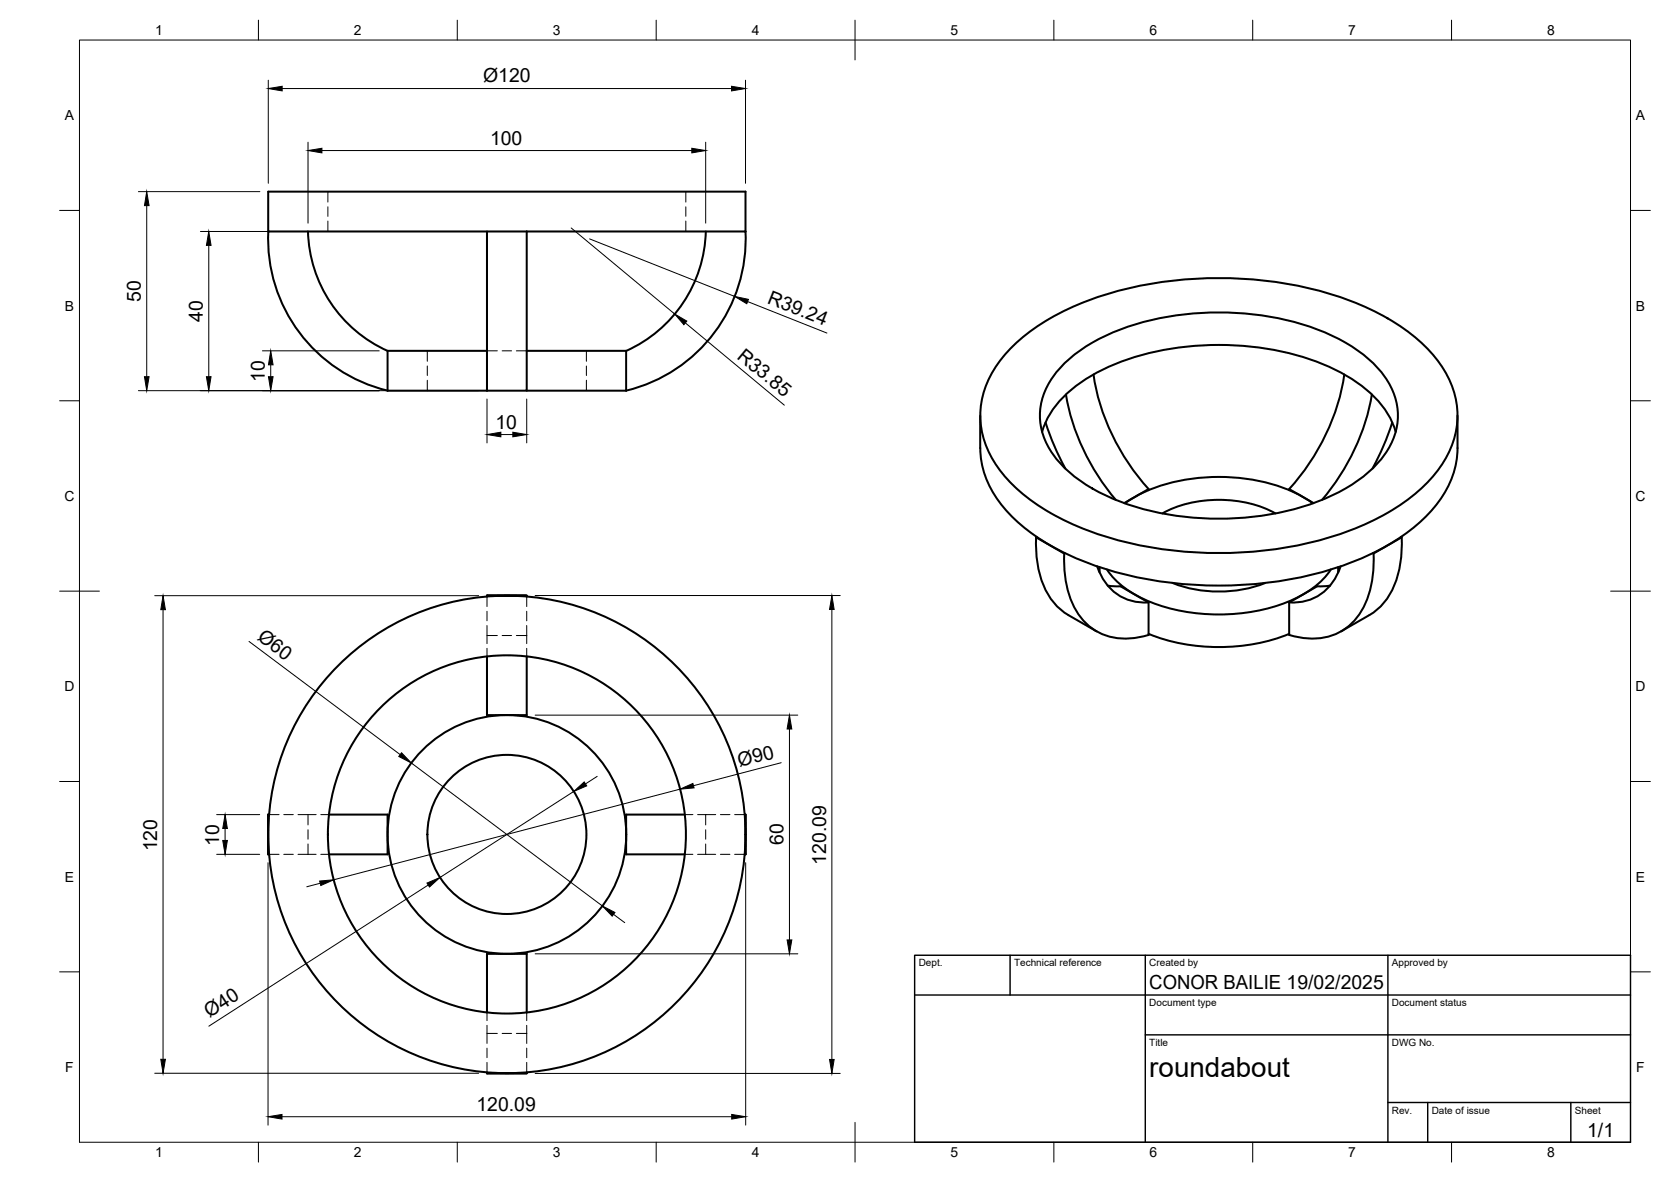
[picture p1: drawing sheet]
<svg xmlns="http://www.w3.org/2000/svg" width="420mm" height="297mm" viewBox="0 0 420 297" stroke-linecap="round" stroke-linejoin="round" font-family="sans-serif">
<!-- layer: Visible -->
<g fill="none" stroke="#000" stroke-width=".51">
<path d="M67.4 58.2v-10h120.1v10M67.4 58.2h55M67.5 58.2a39.2 39.2 0 0 0 30 40M77.4 58.2a33.9 33.9 0 0 0 20 30M132.4 58.2h55.1M132.4 58.2h-10v40M132.4 58.2v40h-10M177.5 58.2a33.9 33.9 0 0 1-20 30M187.5 58.2a39.2 39.2 0 0 1-30 40M97.5 88.2h24.9M97.5 98.2h24.9M97.5 88.2v10"/>
<path d="M132.4 88.2h25M132.4 98.2h25M157.4 88.2v10M254.3 87.4a58.1 58.1 0 0 1 26-14.1 99.4 99.4 0 0 1 59.2 2.3 50.9 50.9 0 0 1 21 13.8 21.8 21.8 0 0 1 4 23.8 36.3 36.3 0 0 1-15.6 15.7 86.9 86.9 0 0 1-42.4 10.1 86.9 86.9 0 0 1-42.4-10.1 36.3 36.3 0 0 1-15.7-15.7 21.2 21.2 0 0 1 2.5-21.8zM267.1 91.9a46 46 0 0 1 22.4-11.5 73.6 73.6 0 0 1 44.2 3.4 33.8 33.8 0 0 1 14.8 11.3 16.2 16.2 0 0 1-1.2 20.3 39.1 39.1 0 0 1-18.6 11.6 73.6 73.6 0 0 1-49.4-1.9 33.8 33.8 0 0 1-14.8-11.3 16.2 16.2 0 0 1 1.2-20.3zM268 99.1a55.4 55.4 0 0 0 12.5 26.5M275 94.1a55.3 55.3 0 0 0 13.8 28.8M338 94.1a55.3 55.3 0 0 1-13.8 28.8M344.9 99.1a55.4 55.4 0 0 1-12.5 26.5M246.5 104.4v8.2a24.6 24.6 0 0 0 8.2 17.4 61.5 61.5 0 0 0 28.4 14.4 99.3 99.3 0 0 0 56.9-3.1 51.1 51.1 0 0 0 20.1-13.2 23.8 23.8 0 0 0 6.4-15.5v-8.2M262 108.5a23.4 23.4 0 0 1 10.5-12.9 60.9 60.9 0 0 1 31.1-8.9 66.1 66.1 0 0 1 35.1 7.8 26.8 26.8 0 0 1 11.7 12.4l.5 1.6M262.9 106.2l1.9 5.3 3.1 6.2"/>
<path d="M350.1 106.2l-2 5.3-3 6.2M260.5 135l7.1 4.1 .1-.1M260.5 135a24.6 24.6 0 0 0 4.3 16.2 13.7 13.7 0 0 0 3.8 3.4l7.1 4.1M260.6 134.9l-.1 .1M267.6 139.1a24.4 24.4 0 0 0 4.4 16.4 14.5 14.5 0 0 0 14.9 4.6l1.9-.5M282.9 126.5a41.5 41.5 0 0 1 25.3-6.6 40.5 40.5 0 0 1 21.9 6.6M288.8 123.2v-.3l-6.1 3.5M292.3 129a31.3 31.3 0 0 1 28.4 0M324.1 123.2v-.3l6.2 3.5M345.4 139.1a24.4 24.4 0 0 1-4.5 16.4 14.5 14.5 0 0 1-14.8 4.6l-1.9-.5M352.3 134.9l.1 .1-7 4.1-.2-.1M352.4 135a24.6 24.6 0 0 1-4.2 16.2 13.7 13.7 0 0 1-3.9 3.4"/>
<path d="M122.4 149.7h10zM122.4 149.7v.2M132.4 149.7v.2M275.9 142.3a12.4 12.4 0 0 0 12.9 9.1M276.5 142.5v1.4M278.3 143.1a24.2 24.2 0 0 0 12.7 8.8 48.2 48.2 0 0 0 35.8-2 21 21 0 0 0 7.8-6.8M278.5 147.2l3.2 .1 7.1 4.1v8.2M288.8 159.3a48.7 48.7 0 0 0 35.4 0M294.9 146.5a32.5 32.5 0 0 0 23.2 0M334.4 147.2l-3.2 .1-7.1 4.1v8.2M336.5 142.5v1.4M337.1 142.3a12.4 12.4 0 0 1-12.9 9.1"/>
<path d="M344.3 154.6l-7.1 4.1M122.4 165v14.7h10v-14.7M67.4 204.7v10M67.4 214.7h.2M67.6 204.7h-.2v10M82.7 204.7h14.8v10h-14.8M172.2 204.7h-14.8v10h14.8M187.2 204.7h.3M187.5 204.7v10h-.3M187.5 204.7v10M122.4 254.4v-14.7h10v14.7M122.4 269.5v.3"/>
<path d="M122.4 269.7h10M132.4 269.7l-10 .1M132.4 269.5v.2"/>
<circle cx="127.4" cy="209.7" r="60"/>
<circle cx="127.5" cy="209.7" r="30"/>
<circle cx="127.5" cy="209.7" r="20"/>
<circle cx="127.5" cy="209.7" r="45"/>
</g>
<!-- layer: Hidden -->
<g fill="none" stroke="#000" stroke-width=".25">
<path d="M82.4 48.2v2.6M82.4 52v2.4M82.4 55.5v2.7M172.4 48.2v2.6M172.4 52v2.4M172.4 55.5v2.7M107.4 88.2v2.6M107.4 92v2.4M107.4 95.6v2.6M122.4 88.2h2.7M126.3 88.2h2.3M129.8 88.2h2.6"/>
<path d="M147.4 88.2v2.6M147.4 92v2.4M147.4 95.6v2.6M122.4 157.2v4.5M122.4 149.9v2.5M122.4 153.6v2.4M122.4 159.7h2.7M126.3 159.7h2.3M129.8 159.7h2.6M132.4 159.7v2M132.4 149.9v2.5M132.4 153.6v2.4"/>
<path d="M132.4 157.2v2.5M122.4 162.9v2.1M132.4 162.9v2.1M67.6 214.7h2.6M67.6 204.7h2.6M71.4 214.7h2.3M71.4 204.7h2.3M74.9 204.7h4.6M74.9 214.7h2.5M77.4 214.7h2.1M77.4 204.7v2.6M77.4 208.5v2.4"/>
<path d="M77.4 212.1v2.6M80.7 204.7h2M80.7 214.7h2M172.2 214.7h2M172.2 204.7h2M175.4 214.7h4.6M175.4 204.7h2M177.4 204.7h2.6M177.4 204.7v2.6M177.4 208.5v2.4M177.4 212.1v2.6M181.1 214.7h2.4"/>
<path d="M181.1 204.7h2.4M184.7 214.7h2.5M184.7 204.7h2.5M122.4 257.7v4.5M122.4 254.4v2.1M122.4 259.7h2.7M126.3 259.7h2.3M129.8 259.7h2.6M132.4 254.4v2.1M132.4 257.7v2M132.4 259.7v2.5M122.4 263.4v2.4"/>
<path d="M122.4 267v2.5M132.4 263.4v2.4M132.4 267v2.5"/>
</g>
<!-- layer: BORDER -->
<g fill="none" stroke="#000" stroke-width=".25">
<path d="M20 10.1h390v276.9h-390zM65 5.1v5M115 5.1v5M165 5.1v5M215 5.1v10M265 5.1v5M315 5.1v5M365 5.1v5M15 52.9h5M410 52.9h5M15 100.7h5M410 100.7h5"/>
<path d="M15 148.6h10M405 148.6h10M15 196.4h5M410 196.4h5M15 244.2h5M410 244.2h5M65 287v5M115 287v5M165 287v5M215 282.1v9.9M265 287v5M315 287v5"/>
<path d="M365 287v5"/>
</g>
<!-- layer: TITLEBLOCK -->
<path d="M230 240.1h180v46.9h-180zM230 250h180M254 240.1v9.9M288 240.1v46.9M349 240.1v46.9M288 260.1h122M349 277.1h61M359 277.1v9.9M395 277.1v9.9" fill="none" stroke="#000" stroke-width=".36"/>
<!-- layer: FD_Dimensions -->
<g fill="none" stroke="#000" stroke-width=".25">
<path d="M67.5 20.2v25.9M71 22.3h112.9M77.4 35.7v20.4M80.9 37.8h93M177.4 35.7v20.4M187.5 20.2v25.9M34.8 48.2h30.5M36.9 51.7v43M50.4 58.2h70M143.6 57.3l26.1 21.6M52.5 61.7v33M148.3 60l36.4 14.5"/>
<path d="M188 75.8l19.9 7.9M34.8 98.2h85.6M66 88.2h29.4M68.1 91.7v3M172.3 81.2l24.9 20.6M122.4 100.3v11M125.9 109.2h3M132.4 100.3v11M38.9 149.7h81.5M41 153.2v113M134.6 149.7h76.7M209.2 153.2v113"/>
<path d="M62.6 161.2l38 28.4M134.6 179.7h66M103.4 191.7l48.1 36M144.3 198.9l-33.7 21.6M150.2 195.1l-3 1.9M171 198.3l-87.1 22.8M196.4 191.7l-22 5.7M198.5 183.2v53M54.5 214.7h10.8M54.5 204.7h10.8M56.6 208.2v3M67.4 216.8v66"/>
<path d="M187.5 216.8v66M80.5 222l-3.4 .8M107.7 222.4l-55.2 35.5M134.6 239.7h66M154.3 229.8l2.8 2.1M38.9 269.7h81.5M134.6 269.8h76.7M70.9 280.6h113.1"/>
</g>
<g fill="#000" stroke="#000" stroke-width=".25">
<path d="M67.5 22.3l3.5-.6v1.1zM77.4 37.8l3.5-.5v1.1zM173.9 37.3l3.5 .5-3.5 .6zM183.9 21.7l3.6 .6-3.6 .5zM36.9 48.2l.6 3.5h-1.2zM52.5 58.2l.6 3.5h-1.2zM184.7 74.5l3.5 .7-.4 1.1zM36.3 94.7h1.2l-.6 3.5zM51.9 94.7h1.2l-.6 3.5zM67.5 94.7h1.2l-.6 3.5zM68.1 88.2l.6 3.5h-1.2zM169.7 78.9l3 1.8-.7 .9z"/>
<path d="M122.4 109.2l3.5-.6v1.2zM128.9 108.6l3.5 .6-3.5 .6zM41 149.7l.6 3.5h-1.2zM209.2 149.7l.5 3.5h-1.1zM101 189.2l2.4 2.5-3.1-1.6zM144.3 198.9l2.6-2.4 .6 1zM171 198.3l3.2-1.4 .3 1.1zM198.5 179.7l.6 3.5h-1.2zM56 211.2h1.2l-.6 3.5zM56.6 204.7l.6 3.5h-1.2zM80.4 221.4l3.5-.3-3.2 1.4zM107.4 221.9l3.2-1.4-2.6 2.4z"/>
<path d="M151.5 227.7l3.1 1.6-.7 .9zM197.9 236.2h1.2l-.6 3.5zM40.4 266.2h1.2l-.6 3.5zM208.6 266.2h1.1l-.5 3.6zM67.4 280.6l3.5-.5v1.1zM184 280.1l3.5 .5-3.5 .6z"/>
</g>
<text font-size="7" x="289" y="270.6">roundabout</text>
<g font-size="4.9">
<text x="121.5" y="20.7">Ø120</text>
<text x="123.2" y="36.4">100</text>
<text x="35.4" y="75.9" transform="rotate(-90 35.4 75.9)">50</text>
<text x="192.7" y="76.1" transform="rotate(22 192.7 76.1)">R39.24</text>
<text x="51" y="80.8" transform="rotate(-90 51 80.8)">40</text>
<text x="185.1" y="89.9" transform="rotate(40 185.1 89.9)">R33.85</text>
<text x="66.6" y="96" transform="rotate(-90 66.6 96)">10</text>
<text x="124.6" y="107.7">10</text>
<text x="64.5" y="160.7" transform="rotate(37 64.5 160.7)">Ø60</text>
<text x="186" y="192.8" transform="rotate(-15 186 192.8)">Ø90</text>
<text x="39.5" y="213.9" transform="rotate(-90 39.5 213.9)">120</text>
<text x="55.1" y="212.6" transform="rotate(-90 55.1 212.6)">10</text>
<text x="197" y="212.4" transform="rotate(-90 197 212.4)">60</text>
<text x="207.7" y="217.3" transform="rotate(-90 207.7 217.3)">120.09</text>
<text x="289" y="248.5">CONOR BAILIE 19/02/2025</text>
<text x="52.7" y="255.9" transform="rotate(-33 52.7 255.9)">Ø40</text>
<text x="119.8" y="279.2">120.09</text>
<text x="399.1" y="285.7">1/1</text>
</g>
<g font-size="3.5">
<text x="39" y="8.8">1</text>
<text x="89" y="8.8">2</text>
<text x="139" y="8.8">3</text>
<text x="189" y="8.8">4</text>
<text x="239" y="8.8">5</text>
<text x="289" y="8.8">6</text>
<text x="339" y="8.8">7</text>
<text x="389" y="8.8">8</text>
<text x="16.3" y="30.2">A</text>
<text x="411.3" y="30.2">A</text>
<text x="16.3" y="78">B</text>
<text x="411.3" y="78">B</text>
<text x="16.2" y="125.9">C</text>
<text x="411.2" y="125.9">C</text>
<text x="16.2" y="173.7">D</text>
<text x="411.2" y="173.7">D</text>
<text x="16.3" y="221.6">E</text>
<text x="411.3" y="221.6">E</text>
<text x="16.4" y="269.4">F</text>
<text x="411.4" y="269.4">F</text>
<text x="39" y="290.8">1</text>
<text x="89" y="290.8">2</text>
<text x="139" y="290.8">3</text>
<text x="189" y="290.8">4</text>
<text x="239" y="290.8">5</text>
<text x="289" y="290.8">6</text>
<text x="339" y="290.8">7</text>
<text x="389" y="290.8">8</text>
</g>
<g font-size="2.5">
<text x="231" y="242.9">Dept.</text>
<text x="255" y="242.9">Technical reference</text>
<text x="289" y="242.9">Created by</text>
<text x="350" y="242.9">Approved by</text>
<text x="289" y="252.8">Document type</text>
<text x="350" y="252.8">Document status</text>
<text x="289" y="262.9">Title</text>
<text x="350" y="262.9">DWG No.</text>
<text x="350" y="279.9">Rev.</text>
<text x="360" y="279.9">Date of issue</text>
<text x="396" y="279.9">Sheet</text>
</g>
</svg>
